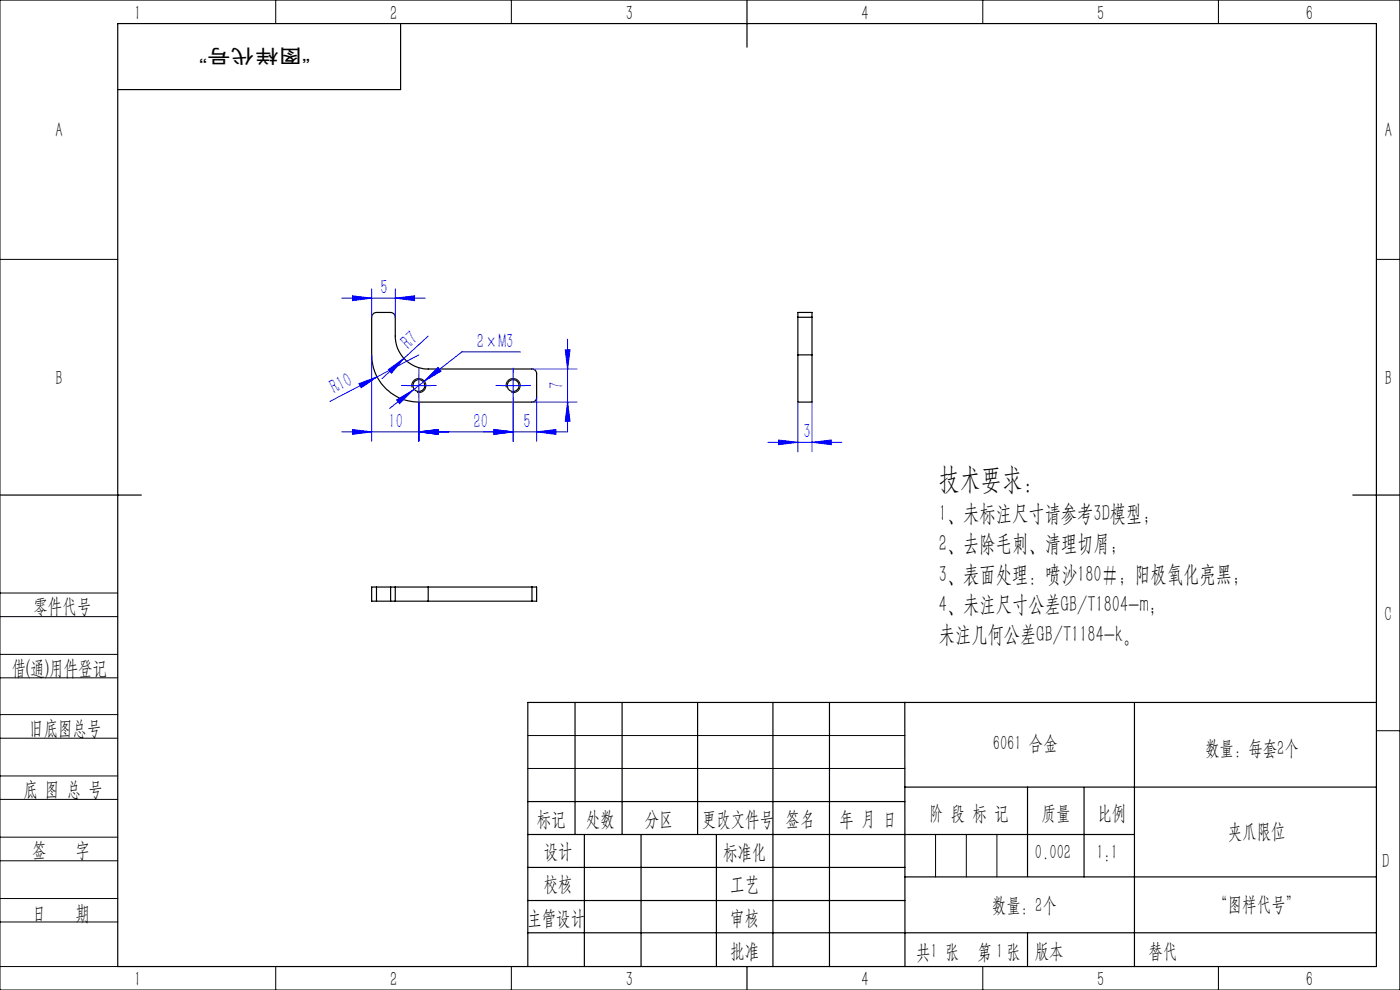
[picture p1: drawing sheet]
<svg xmlns="http://www.w3.org/2000/svg" width="297mm" height="210mm" viewBox="0 0 297 210" stroke-linecap="round" stroke-linejoin="round" font-family="sans-serif">
<g fill="none" stroke="#000" stroke-width=".25">
<path d="M25 5h267v200h-267zM85 5v14h-60M158.5 0v10M79.2 66.6l.7-.3h3a1.02 1.02 0 0 1 1 1v4a7 7 0 0 0 6.9 7h22.1a1.02 1.02 0 0 1 .9 1v5a.97 .97 0 0 1-.9 1h-24a10 10 0 0 1-10.1-10v-8zM169.3 75.3v10h3v-10M169.3 67.3v-1h3v1M169.3 75.3h3M169.3 67.3v8M169.3 67.3h3M172.3 67.3v8M0 105h30M287 105h10"/>
<path d="M79.9 124.5h-1.1v3h1.1M79.9 124.5v3M79.9 127.5h3M79.9 124.5h3M82.9 127.5h1M82.9 124.5h1M82.9 124.5v3M83.9 127.5h6.9M83.9 124.5h6.9M83.9 124.5v3M90.8 127.5h22.1M90.8 124.5h22.1"/>
<path d="M90.8 124.5v3M112.9 124.5h.9v3h-.9M112.9 124.5v3M122 149v28M132 149v28M148 149v28M164 149v56M176 149v56M191.9 149l.1 56M240.7 149v56M292 149h-180v56M112 177h128.7"/>
<path d="M112 170h80M124 177v28M136 177v28M152 177v28M191.9 167h100.1M218 167v18.9M230 167v19M112 197.9h180M112 184h80M112 191h80M192 186h100M218 197.9v7.1"/>
<path d="M158.5 205v5"/>
<circle cx="88.8" cy="81.8" r="1.24"/>
<circle cx="108.8" cy="81.8" r="1.24"/>
</g>
<g fill="none" stroke="#00f" stroke-width=".21">
<path d="M72.5 63.2h17.7M74.8 62.8l4 .4-4 .6zM78.8 61.3v6M78.8 75.3v18.3M80 79.9l-10 5.3M82.4 78.4l3.3-2.4-2.7 3.2zM83.9 63.2l4-.4v1zM83.9 61.3v6M85.7 76l-4.7 4.3M88.9 79.3v5M88.9 75.3l-8.9 4.6M90.8 71.3l-5.1 4.7"/>
<path d="M92.9 78l.7 .7-3.6 2.1zM108.9 79.3v5M110.4 74.6h-12.4l-8 6.2M112.9 78.3h9.5M119.9 74.2h1l-.5 4.1zM120.4 71.9v19.7M74.8 91.1l4 .5-4 .5zM76.1 81.4l3.9-1.5-3.4 2.4zM84.1 84.8l3.6-2.1-2.9 2.9zM86.4 81.8h5M87.7 82.7l-5 3.9M88.9 91.6l4-.5v1z"/>
<path d="M88.9 85.5v8.1M90 80.8l-2.3 1.9M104.8 91.1l4.1 .5-4.1 .5zM106.4 81.8h5M108.9 85.5v8.1M112.9 85.3h9.5M113.8 91.6l4.1-.5v1zM113.8 84.3v9.3M120.2 91.6h-47.7M120.4 85.3l.5 4.1h-1zM162.9 93.8h15.7M165.2 93.3l4.1 .5-4.1 .5z"/>
<path d="M169.3 85.3v10.5M172.3 93.8l4.1-.5v1zM172.3 85.3v10.5"/>
</g>
<g fill="none" stroke="#000" stroke-width=".21">
<path d="M0 0h297v210h-297zM58.5 0v5M108.5 0v5M208.5 0v5M258.5 0v5M0 55h25M292 55h5M87.4 82.2a1.5 1.5 0 0 1 1.3-1.9 1.5 1.5 0 0 1 1.7 1.6 1.5 1.5 0 0 1-1.9 1.3M107.4 82.2a1.5 1.5 0 0 1 1.3-1.9 1.5 1.5 0 0 1 1.7 1.6 1.5 1.5 0 0 1-1.9 1.3M0 138.8h25M0 125.8h25M0 130.8h25"/>
<path d="M0 143.8h25M0 156.6h25M0 151.6h25M112 156h80M292 155h5M0 169.6h25M0 164.6h25M0 177.6h25M112 163h80M198.5 177v9M205 177v9M211.5 177v9"/>
<path d="M0 182.6h25M0 190.6h25M0 195.6h25M0 205h25M58.5 205v5M108.5 205v5M208.5 205v5M258.5 205v5"/>
</g>
<path d="M88.9 79.3v-1.3M108.9 79.3v-1.3M86.4 81.8h-1.3M88.9 84.3v1.2M91.4 81.8h1.2M106.4 81.8h-1.3M108.9 84.3v1.2M111.4 81.8h1.2" fill="none" stroke="#00f" stroke-width=".21" stroke-dasharray="30.5 1.3 1.3 1.3" stroke-linecap="butt"/>
<g fill="#00f">
<path d="M76.1 81.4l3.9-1.5-3.4 2.4z"/>
<path d="M82.4 78.4l3.3-2.4-2.7 3.2z"/>
<path d="M113.8 91.6l4.1-.5v1zM104.8 91.1l4.1 .5-4.1 .5zM172.3 93.8l4.1-.5v1zM165.2 93.3l4.1 .5-4.1 .5z"/>
<path d="M88.9 91.6l4-.5v1zM104.8 91.1l4.1 .5-4.1 .5zM74.8 91.1l4 .5-4 .5zM88.9 91.6l4-.5v1zM74.8 62.8l4 .4-4 .6zM83.9 63.2l4-.4v1zM84.1 84.8l.7 .8 2.9-2.9zM92.9 78l-2.9 2.8 3.6-2.1z"/>
<path d="M119.9 74.2h1l-.5 4.1zM120.4 85.3l.5 4.1h-1z"/>
</g>
<text font-size="6.3" x="199.2" y="103.8">技术要求：</text>
<g font-size="4.9">
<text x="199.2" y="110.5">1、未标注尺寸请参考3D模型;</text>
<text x="199.2" y="116.9">2、去除毛刺、清理切屑；</text>
<text x="199.2" y="123.4">3、表面处理：喷沙180#；阳极氧化亮黑；</text>
<text x="199.2" y="129.8">4、未注尺寸公差GB/T1804-m；</text>
<text x="199.2" y="136.2">未注几何公差GB/T1184-k。</text>
</g>
<g font-size="4.4">
<text x="28.5" y="4.1">1</text>
<text x="82.7" y="4.1">2</text>
<text x="132.7" y="4.1">3</text>
<text x="182.7" y="4.1">4</text>
<text x="232.7" y="4.1">5</text>
<text x="277" y="4.1">6</text>
<text x="11.7" y="29.1">A</text>
<text x="293.8" y="29.1">A</text>
<text x="11.7" y="81.6">B</text>
<text x="293.8" y="81.6">B</text>
<text x="7.1" y="130.1">零件代号</text>
<text x="293.7" y="131.6">C</text>
<text x="2.5" y="143.2">借(通)用件登记</text>
<text x="6.2" y="155.8">旧底图总号</text>
<text x="210.6" y="159.1">6061 合金</text>
<text x="255.7" y="160.2">数量：每套2个</text>
<text x="5" y="168.9">底 图 总 号</text>
<text x="197.1" y="173.8">阶 段 标 记</text>
<text x="221" y="173.8">质量</text>
<text x="232.8" y="173.8">比例</text>
<text x="113.9" y="175.2">标记</text>
<text x="124.3" y="175.2">处数</text>
<text x="136.8" y="175.2">分区</text>
<text x="148.9" y="175.2">更改文件号</text>
<text x="166.7" y="175.2">签名</text>
<text x="178.1" y="175.2">年 月 日</text>
<text x="260.5" y="177.8">夹爪限位</text>
<text x="6.8" y="181.9">签</text>
<text x="16" y="181.9">字</text>
<text x="115.3" y="182.1">设计</text>
<text x="153.4" y="182.2">标准化</text>
<text x="219.6" y="182.1">0.002</text>
<text x="232.6" y="182.1">1:1</text>
<text x="293.2" y="184.1">D</text>
<text x="115.3" y="189">校核</text>
<text x="154.9" y="189">工艺</text>
<text x="6.8" y="195.2">日</text>
<text x="16" y="195.2">期</text>
<text x="111.9" y="196.2">主管设计</text>
<text x="154.9" y="196.2">审核</text>
<text x="210.4" y="193.4">数量：2个</text>
<text x="257.4" y="193.2">“图样代号”</text>
<text x="154.9" y="203.1">批准</text>
<text x="194.4" y="203.4">共 张</text>
<text x="197.4" y="203.1">1</text>
<text x="207.4" y="203.4">第 张</text>
<text x="211.3" y="203.1">1</text>
<text x="219.5" y="203.1">版本</text>
<text x="243.6" y="203.1">替代</text>
<text x="28.5" y="209.1">1</text>
<text x="82.7" y="209.1">2</text>
<text x="132.7" y="209.1">3</text>
<text x="182.7" y="209.1">4</text>
<text x="232.7" y="209.1">5</text>
<text x="277" y="209.1">6</text>
</g>
<g font-size="4.4" fill="#00f">
<text x="80.7" y="62.4">5</text>
<text x="86.7" y="74.2" transform="rotate(-43 86.7 74.2)">R7</text>
<text x="101.1" y="73.7">2×M3</text>
<text x="71" y="83.7" transform="rotate(-28 71 83.7)">R10</text>
<text x="119.6" y="82.4" transform="rotate(-90 119.6 82.4)">7</text>
<text x="82.4" y="90.7">10</text>
<text x="100.5" y="90.7">20</text>
<text x="111" y="90.7">5</text>
<text x="170.5" y="92.9">3</text>
</g>
<text font-size="4.1" x="65.8" y="10.4" transform="rotate(-180 65.8 10.4)">“图样代号”</text>
</svg>
